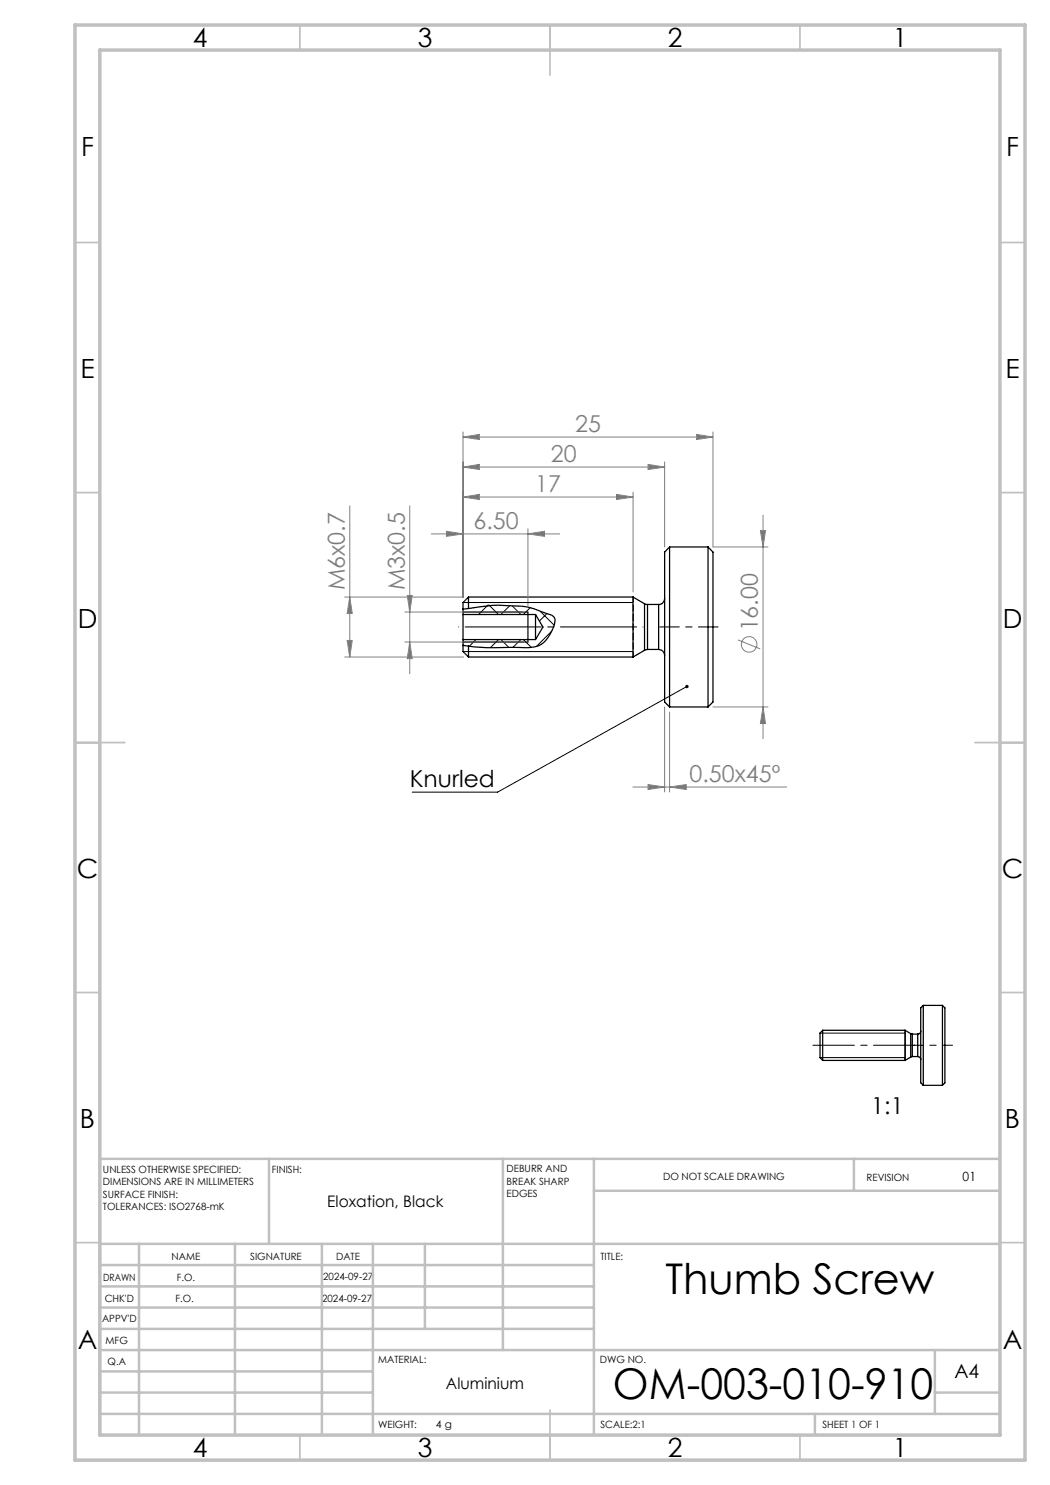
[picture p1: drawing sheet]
<svg xmlns="http://www.w3.org/2000/svg" width="210mm" height="297mm" viewBox="0 0 210 297" stroke-linecap="round" stroke-linejoin="round" font-family="sans-serif">
<g fill="none" stroke="#000" stroke-width=".2">
<path d="M92.6 120.5h34M92.6 130.3h34M92.6 122.4h13M92.6 128.4h13M95.2 127.9l-1.3 1.4M97.6 121l-1.9 1.9M97.8 121l1.9 1.9M99.7 127.9l-1.6 1.6M100.2 127.9l1.5 1.5M101.9 121.2l-1.7 1.7M102.5 121.2l1.7 1.7M104.2 127.9l-1.6 1.5"/>
<path d="M104.7 127.9l1.6 1.6M106 121.5l-1.3 1.4M108.1 122.3l2.7 2.8M109.4 122.7l-1.5 1.5M110.3 126.3l-3 3M137.4 137.3l-37.9 21.1h-17.1M164 206.6h17M164 211.5h17"/>
</g>
<g fill="none" stroke="#000" stroke-width=".25">
<path d="M93.7 119.4v2.3M93.7 119.4l-1.1 1.1v1.3M93.7 119.4h32.9M126.6 119.4v12M126.6 119.4l2.3 1.4M132.9 119.7a1.2 1.2 0 0 1-1.2 1.2M133.9 109.4v32M133.9 109.4l-1 1v30l1 1M133.9 109.4h7.7M141.6 109.4v32M141.6 109.4l1 1v30l-1 1M92.6 129.1v1.2l1.1 1.1"/>
<path d="M92.6 129.1l1.1 .1M92.6 122.9v5M92.6 127.9h14.5M92.6 122.9h14.5M92.6 121.8v1.1M92.6 127.9v1.2M93.7 121.7a37.3 37.3 0 0 1 12.3-.2l3.3 1.2a1.67 1.67 0 0 1 1.7 1.4 7.6 7.6 0 0 1-2.8 4.8 7.4 7.4 0 0 1-4 .6h-6.8l-3.7-.3M93.7 129.2v2.2M93.7 121.7l-1.1 .1M93.7 131.4h32.9M105.6 122.4v6M107.1 122.9v5"/>
<path d="M107.1 122.9l1.5 2.5-1.5 2.5M128.9 120.8l.6 .1M128.9 120.8v9.3M128.9 130.1l-2.3 1.3M129.5 129.9l-.6 .2M129.5 120.9v9M129.5 120.9h2.2M129.5 129.9h2.2M131.7 129.9a1.2 1.2 0 0 1 1.2 1.2M131.7 120.9v9M133.9 141.4h7.7M164.5 206.1v6"/>
<path d="M164.5 206.1l-.5 .5v4.9l.5 .6M164.5 206.1h16.5M164.5 212.1h16.5M181 206.1v6M181 206.1l1.1 .6M182.1 206.7l.4 .1M182.1 206.7v4.7M182.1 211.4l-1.1 .7M182.5 211.3l-.4 .1M182.5 206.8v4.5M182.5 206.8h1.1M182.5 211.3h1.1"/>
<path d="M183.6 211.3a.6 .6 0 0 1 .5 .6M183.6 206.8v4.5M184.1 206.2a.6 .6 0 0 1-.5 .6M184.6 201.1v16M184.6 201.1l-.5 .5v15l.5 .5M184.6 201.1h3.9M184.6 217.1h3.9M188.5 201.1v16M188.5 201.1l.5 .5v15l-.5 .5"/>
</g>
<g fill="none" stroke="#808080" stroke-width=".2">
<path d="M92.6 93.4l3.3-.5v1zM92.6 87.4l3.3-.5v1zM92.6 99.4l3.3-.5v1zM92.6 86.4v33.1M92.6 93.4h40.3M92.6 87.4h50M92.6 99.4h34M123.3 98.9l3.3 .5-3.3 .5zM126.6 98.4v20M129.6 92.9l3.3 .5-3.3 .5zM132.9 92.4v17M139.3 86.9l3.3 .5-3.3 .5z"/>
<path d="M142.6 86.4v23h11M68.9 119.4h23.8M70 101.2v30.2M70 119.4l.4 3.3h-1zM81.5 119.1h.9l-.4 3.3zM82 101.2v33.6M86.3 106.8h25.6M89.3 106.3l3.3 .5-3.3 .5zM105.6 106.8l3.3-.5v1zM105.6 105.8v15.6M152.1 106.1h1l-.5 3.3zM152.6 103v44.7"/>
<path d="M68.9 131.4h23.8M69.4 128.1h1l-.4 3.3zM81 128.4h23.6M81 122.4h23.6M82 128.4l.4 3.3h-.9zM147.6 128l4.4 1.8M126.6 157.4h30.7M129.6 156.9l3.3 .5-3.3 .5zM132.9 141.4v17M133.9 157.4l3.3-.5v1zM133.9 142.4v16M142.6 141.4h11"/>
<path d="M152.6 141.4l.5 3.3h-1z"/>
<circle cx="149.8" cy="128.9" r="1.55"/>
</g>
<path d="M91.7 125.4h36.9" fill="none" stroke="#000" stroke-width=".2" stroke-dasharray="15.2 1.3 1.3 1.3" stroke-dashoffset="-1.3"/>
<path d="M131.9 125.4h11.7" fill="none" stroke="#000" stroke-width=".2" stroke-dasharray="15.2 1.3 1.3 1.3" stroke-dashoffset="11.3"/>
<path d="M162.6 209.1h20.4" fill="none" stroke="#000" stroke-width=".2" stroke-dasharray="15.2 1.3 1.3 1.3" stroke-dashoffset="6.9"/>
<path d="M182.7 209.1h7.8" fill="none" stroke="#000" stroke-width=".2" stroke-dasharray="15.2 1.3 1.3 1.3" stroke-dashoffset="13.2"/>
<g fill="none" stroke="#c0c0c0" stroke-width=".35">
<path d="M60 5v5M110 5v10M160 5v5M15 48.5h5M200 48.5h5M15 98.5h5M200 98.5h5M15 148.5h10M195 148.5h10M15 198.5h5M200 198.5h5M15 248.5h5"/>
<path d="M200 248.5h5M60 287v5M110 282v10M160 287v5"/>
</g>
<g fill="none" stroke="#c0c0c0" stroke-width=".5">
<path d="M53.8 231.8v17M100.6 231.8v38.2M118.8 231.8v55.2M118.8 238.2h81.2M170.8 231.8v6.4M200 231.8h-180v55.2M20 248.8h180M20 257.3h98.8M20 253h98.8M27.8 248.8v38.2M47 248.8v38.2M64.4 248.8v38.2"/>
<path d="M74.6 248.8v38.2M85 248.8v17M20 265.8h98.8M20 261.5h98.8M20 278.5h54.6M20 274.3h54.6M20 270h180M187 278.5h13M187 270v12.8M20 282.8h180M163 282.8v4.2"/>
</g>
<path d="M15 5h190v287h-190zM20 10h180v277h-180z" fill="none" stroke="#c0c0c0" stroke-width=".7"/>
<path d="M126.6 131.4v-12" fill="none" stroke="#000" stroke-width=".25" stroke-dasharray="1.3 .6" stroke-dashoffset=".3"/>
<g fill="#808080">
<path d="M105.6 106.8l3.3-.5v1zM89.3 106.3l3.3 .5-3.3 .5z"/>
<path d="M92.6 93.4l3.3-.5v1zM129.6 92.9l3.3 .5-3.3 .5zM92.6 87.4l3.3-.5v1zM139.3 86.9l3.3 .5-3.3 .5zM129.6 156.9l3.3 .5-3.3 .5zM133.9 157.4l3.3-.5v1zM92.6 99.4l3.3-.5v1zM123.3 98.9l3.3 .5-3.3 .5z"/>
<path d="M82 128.4l.4 3.3h-.9zM81.5 119.1h.9l-.4 3.3z"/>
<path d="M70 119.4l.4 3.3h-1zM69.4 128.1h1l-.4 3.3zM152.1 106.1h1l-.5 3.3zM152.6 141.4l.5 3.3h-1z"/>
</g>
<path d="M137.2 137.1l.3-.1 .2 .1-.3 .2 .3-.2a.35 .35 0 0 1-.1 .5 .35 .35 0 0 1-.5-.1 .35 .35 0 0 1 .1-.4z" fill="#000"/>
<g font-size="8.5">
<text x="133.1" y="258.8">Thumb Screw</text>
<text x="122.6" y="279.7">OM-003-010-910</text>
</g>
<g font-size="5.3">
<text x="38.5" y="9.5">4</text>
<text x="83.5" y="9.5">3</text>
<text x="133.6" y="9.5">2</text>
<text x="178.6" y="9.5">1</text>
<text x="16.2" y="31.3">F</text>
<text x="201.2" y="31.3">F</text>
<text x="16.1" y="75.5">E</text>
<text x="201.1" y="75.5">E</text>
<text x="15.5" y="125.5">D</text>
<text x="200.5" y="125.5">D</text>
<text x="15.4" y="175.5">C</text>
<text x="200.4" y="175.5">C</text>
<text x="16" y="225.5">B</text>
<text x="201" y="225.5">B</text>
<text x="15.5" y="269.8">A</text>
<text x="200.5" y="269.8">A</text>
<text x="38.5" y="291.5">4</text>
<text x="83.5" y="291.5">3</text>
<text x="133.6" y="291.5">2</text>
<text x="178.6" y="291.5">1</text>
</g>
<g font-size="4.7" fill="#808080">
<text x="115" y="86.4">25</text>
<text x="110.2" y="92.4">20</text>
<text x="107" y="98.4">17</text>
<text x="94.7" y="105.7">6.50</text>
<text x="69" y="118" transform="rotate(-90 69 118)">M6x0.7</text>
<text x="81" y="118" transform="rotate(-90 81 118)">M3x0.5</text>
<text x="151.5" y="126.3" transform="rotate(-90 151.5 126.3)">16.00</text>
<text x="137.9" y="156.4">0.50x45º</text>
</g>
<g font-size="4.7">
<text x="82" y="157.4">Knurled</text>
<text x="174.3" y="222.8">1:1</text>
</g>
<text font-size="3.9" x="190.9" y="275.5">A4</text>
<g font-size="3.2">
<text x="65.5" y="241.4">Eloxation, Black</text>
<text x="89.2" y="277.9">Aluminium</text>
</g>
<text font-size="2.5" x="192.5" y="236.1">01</text>
<text font-size="2.1" x="87.2" y="285.6">4 g</text>
<g font-size="2">
<text x="20.6" y="234.6">UNLESS OTHERWISE SPECIFIED:</text>
<text x="20.6" y="237.1">DIMENSIONS ARE IN MILLIMETERS</text>
<text x="20.6" y="239.6">SURFACE FINISH:</text>
<text x="54.4" y="234.6">FINISH:</text>
<text x="101.3" y="234.5">DEBURR AND</text>
<text x="101.3" y="237">BREAK SHARP</text>
<text x="101.3" y="239.5">EDGES</text>
<text x="132.6" y="236">DO NOT SCALE DRAWING</text>
<text x="173.3" y="236.2">REVISION</text>
<text x="20.6" y="242.1">TOLERANCES: ISO2768-mK</text>
<text x="34.3" y="252">NAME</text>
<text x="50" y="251.9">SIGNATURE</text>
<text x="67.2" y="251.9">DATE</text>
<text x="120.1" y="251.9">TITLE:</text>
<text x="20.6" y="256.1">DRAWN</text>
<text x="35.3" y="256.1">F.O.</text>
<text x="64.6" y="255.9">2024-09-27</text>
<text x="20.9" y="260.3">CHK'D</text>
<text x="35.1" y="260.3">F.O.</text>
<text x="64.4" y="260.3">2024-09-27</text>
<text x="20.4" y="264.4">APPV'D</text>
<text x="21.1" y="268.8">MFG</text>
<text x="21.5" y="273">Q.A</text>
<text x="75.6" y="272.5">MATERIAL:</text>
<text x="120" y="272.5">DWG NO.</text>
<text x="75.6" y="285.5">WEIGHT:</text>
<text x="120.1" y="285.6">SCALE:2:1</text>
<text x="164.5" y="285.6">SHEET 1 OF 1</text>
</g>
</svg>
